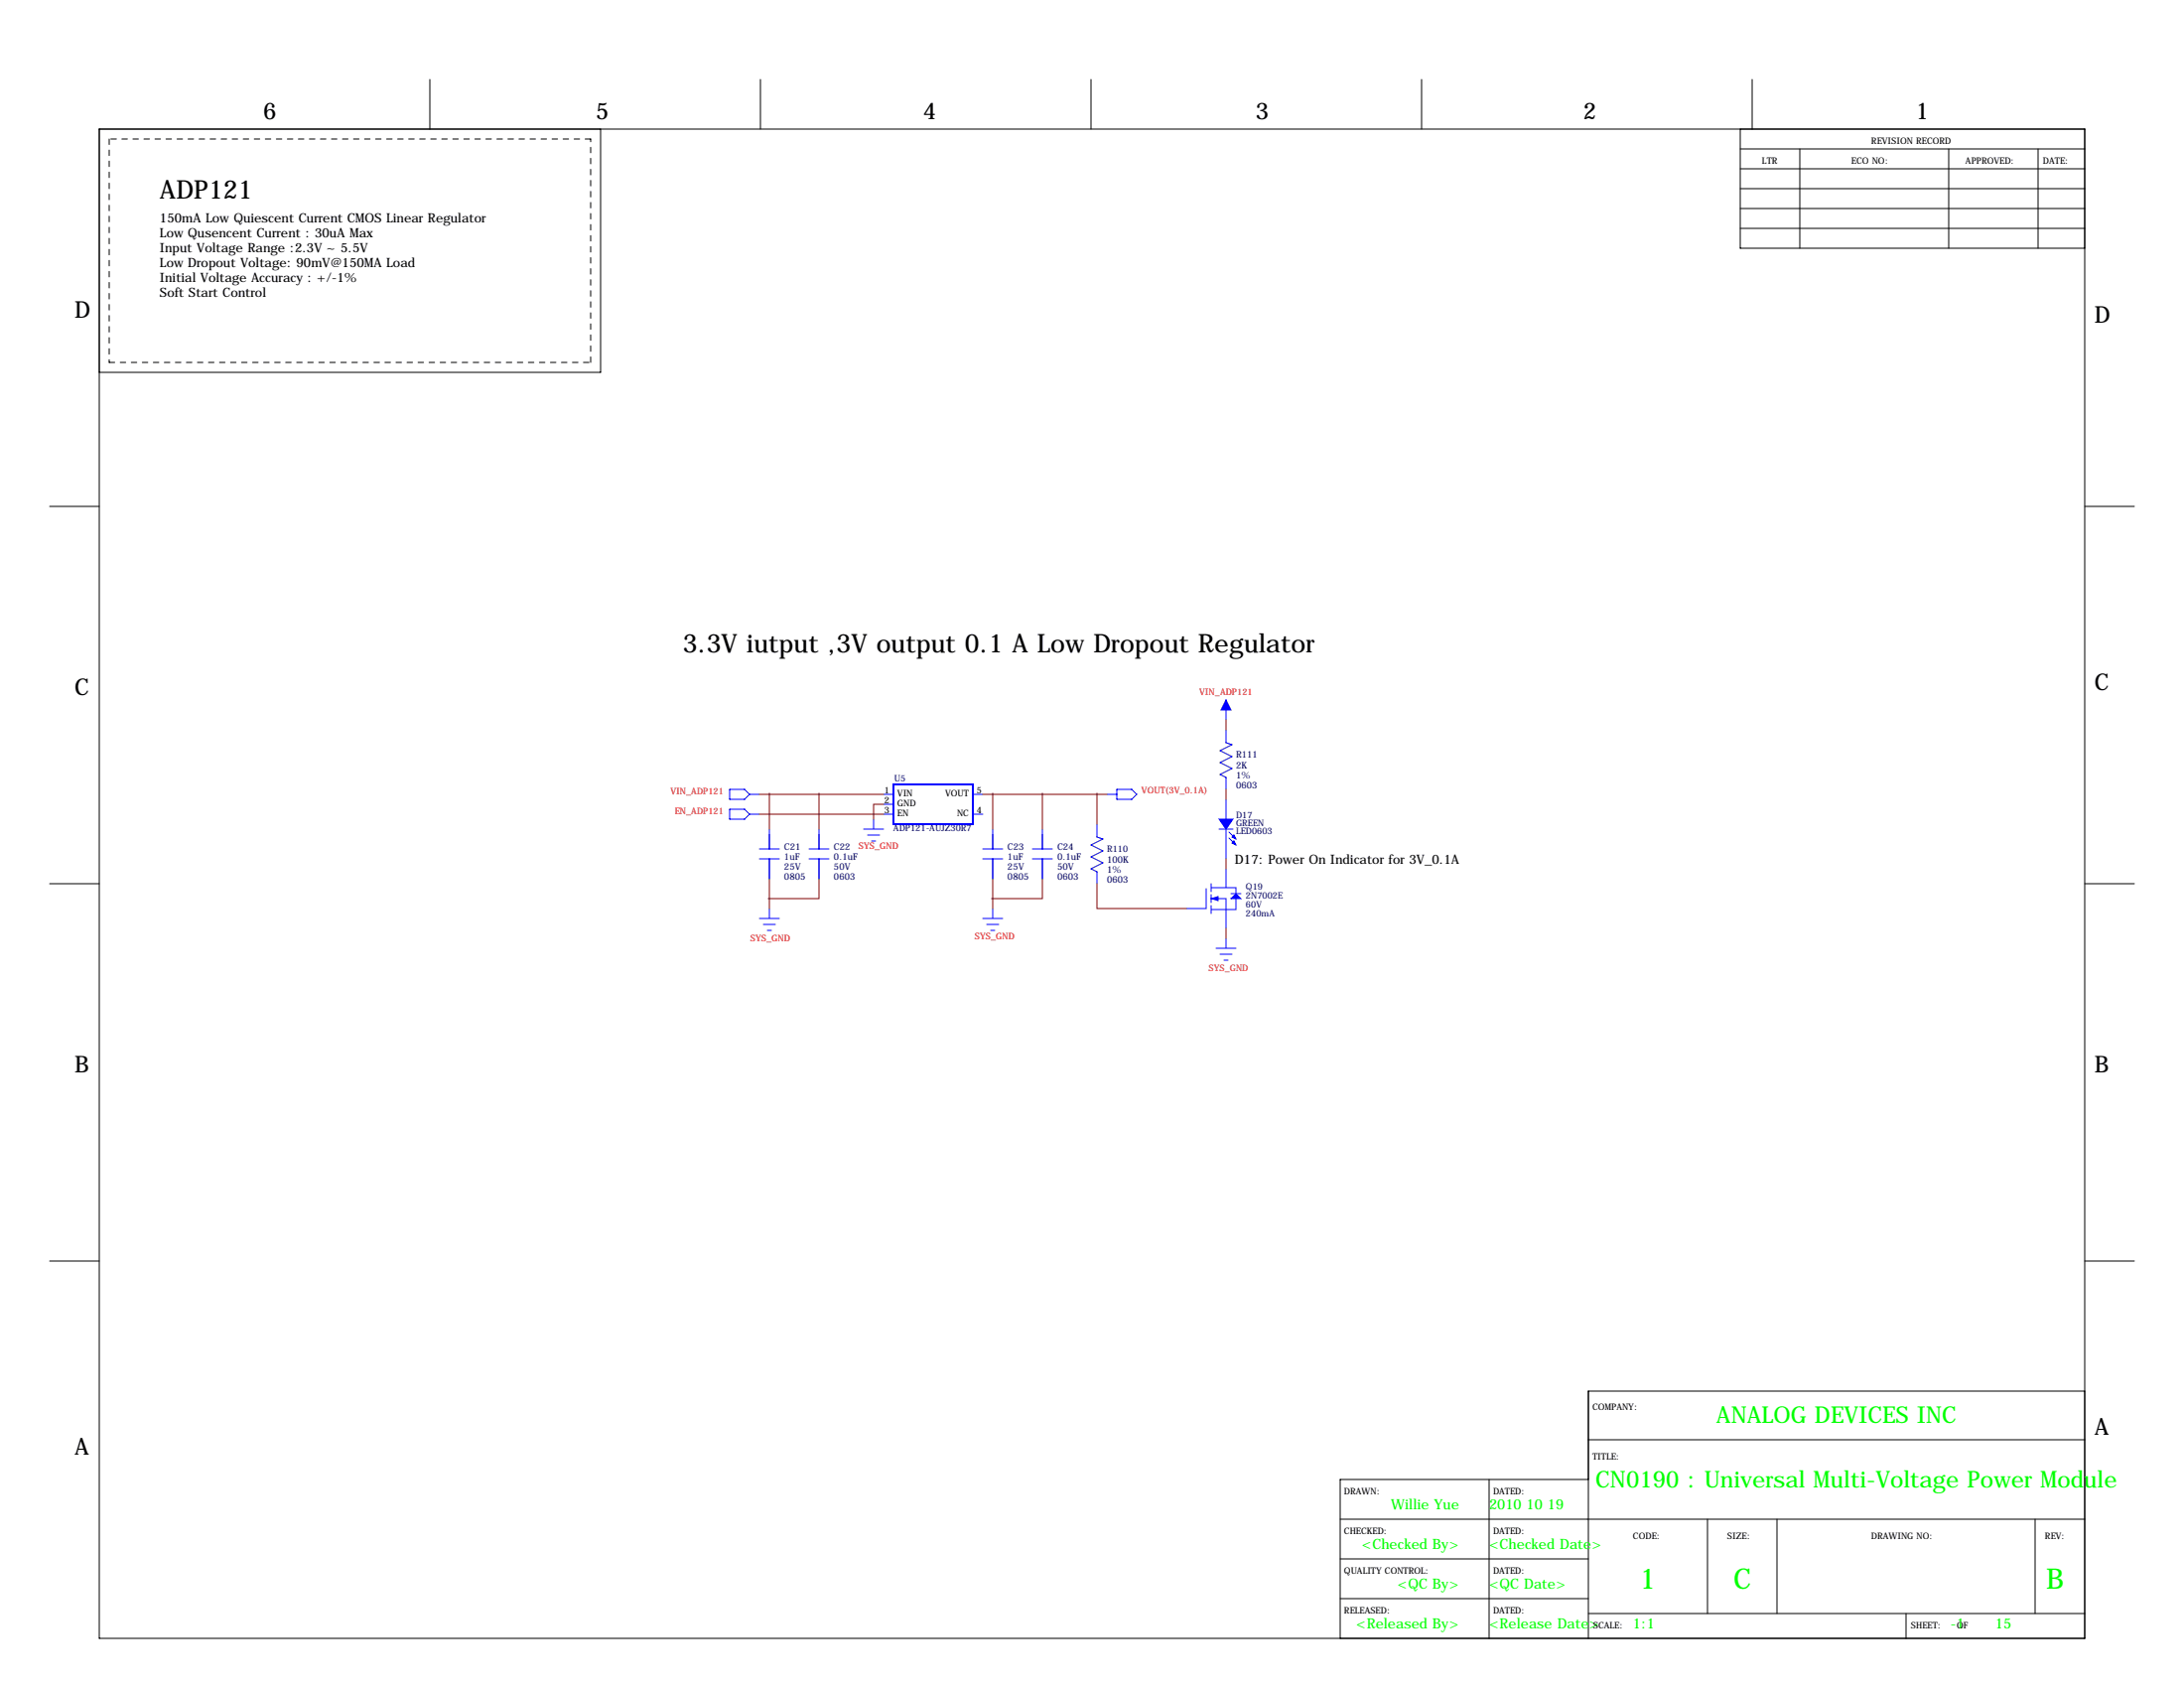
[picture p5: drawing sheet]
<svg xmlns="http://www.w3.org/2000/svg" width="559mm" height="432mm" viewBox="0 0 559 432" stroke-linecap="round" stroke-linejoin="round" font-family="sans-serif">
<g fill="none" stroke="#000" stroke-width=".25">
<path d="M25.4 33h508v386.1h-508zM110 20.3v12.7M153.7 33v62.2h-128.3M194.6 20.3v12.7M279.1 20.3v12.7M363.7 20.3v12.7M445.3 38.1h88.1M445.3 33v30.5h88.1M448.3 20.3v12.7M460.5 38.1v25.4M498.6 38.1v25.4M521.5 38.1v25.4"/>
<path d="M445.3 48.3h88.1M445.3 43.2h88.1M445.3 53.3h88.1M445.3 58.4h88.1M12.7 129.5h12.7M533.4 129.5h12.7M12.7 226.1h12.7M533.4 226.1h12.7M12.7 322.6h12.7M533.4 322.6h12.7M533.4 355.9h-127v63.2M381 378.5v40.6"/>
<path d="M406.4 368.3h127M406.4 378.5h-63.5v40.6M342.9 388.6h190.5M342.9 398.8h63.5M436.9 388.6v24.1M454.7 388.6v24.1M520.7 388.6v24.1M342.9 408.9h63.5M406.4 412.7h127M487.7 412.7v6.4"/>
</g>
<path d="M27.9 35.6v57.1M151.1 35.6h-123.2M27.9 92.7h123.2M151.1 92.7v-57.1" fill="none" stroke="#000" stroke-width=".25" stroke-dasharray="1.4 1.4"/>
<path d="M228.6 200.7h20.3v10.1h-20.3z" fill="none" stroke="#00f" stroke-width=".51"/>
<g fill="none" stroke="#00f" stroke-width=".25">
<path d="M313.7 179.1v5M313.7 186.7v3.3l1.5 .5-3 1.5 3 1.5-3 1.6 3 1.5-3 1.5 1.5 .8v3M186.7 201.9h3.8l1.3 1.3-1.3 1.3h-3.8zM186.7 207h3.8l1.3 1.3-1.3 1.2h-3.8zM191.8 208.3h2.5M191.8 203.2h2.5M194.3 217.2h5.1M194.3 219.7h5.1M196.8 212.1v5.1M196.8 219.7v5.1M207 217.2h5.1M207 219.7h5.1"/>
<path d="M209.5 212.1v5.1M209.5 219.7v5.1M221 212.1h5.1M222 213.6h3M223 215.1h1M223.5 209.5v2.6M226.1 208.3h2.5M226.1 205.7h2.5M226.1 203.2h2.5M248.9 208.3h2.6M248.9 203.2h2.6M251.5 217.2h5"/>
<path d="M251.5 219.7h5M254 212.1v5.1M254 219.7v5.1M264.2 217.2h5M264.2 219.7h5M266.7 212.1v5.1M266.7 219.7v5.1M280.7 210.8v3.3l1.5 .5-3.1 1.6 3.1 1.5-3.1 1.5 3.1 1.5-3.1 1.5 1.6 .8v3.1M283.2 203.2h2.6M285.8 201.9h3.8l1.2 1.3-1.2 1.3h-3.8zM311.9 212.1h3.6M313.7 204.5v5"/>
<path d="M313.7 212.1v7.6M314.5 212.9l1.5 1.5M314.5 214.4l1.5 1.5M194.3 234.9h5.1M195.3 236.5h3.1M196.3 238h1.1M196.8 232.4v2.5M251.5 234.9h5M252.5 236.5h3M253.5 238h1M254 232.4v2.5M308.6 227.3v5.1h-5.1"/>
<path d="M309.9 226.1v2M309.9 228.9v2M309.9 231.6v2.1M309.9 227.1h6.3v1.5M311.1 229.9h2.6v7.6M313.7 222.2v4.9M315 228.6h2.5M316.2 229.9v2.8h-6.3M311.1 242.6h5.1M312.2 244.1h3M313.2 245.6h1M313.7 240v2.6"/>
</g>
<g fill="#00f" stroke="#00f" stroke-width=".25">
<path d="M315 229.9l1.2-1.3 1.3 1.3z"/>
<path d="M309.9 229.9l1.8-.5v1z"/>
<path d="M311.9 209.5h3.6l-1.8 2.6z"/>
<path d="M315.7 215.1l.5 1.1-1-.6z"/>
<path d="M315.7 213.6l.5 1-1-.5z"/>
<path d="M313.7 179.1l1.3 2.5h-2.6z"/>
</g>
<g fill="none" stroke="#800000" stroke-width=".25">
<path d="M313.7 184.1v2.6M194.3 203.2h31.8M194.3 208.3h31.8M196.8 203.2v8.9M209.5 203.2v8.9M226.1 205.7h-2.6v3.8M251.5 203.2h31.7M254 203.2v8.9M266.7 203.2v8.9M280.7 203.2v7.6M313.7 201.9v2.6M313.7 219.7v2.5"/>
<path d="M196.8 224.8v7.6M209.5 224.8v5.1h-12.7M254 224.8v7.6M266.7 224.8v5.1h-12.7M280.7 226.1v6.3h22.8M313.7 237.5v2.5"/>
</g>
<path d="M196.8 203.2a.05 .05 0 0 0 .1 0 .05 .05 0 0 0-.1 0zM209.5 203.2a.05 .05 0 0 0 .1 0 .05 .05 0 0 0-.1 0zM196.8 229.9a.05 .05 0 0 0 .1 0 .05 .05 0 0 0-.1 0zM280.6 203.2a.05 .05 0 0 0 .1 0 .05 .05 0 0 0-.1 0z" fill="#800000" stroke="#800000" stroke-width=".63"/>
<g font-size="7.3" fill="#0f0">
<text x="419.6" y="406.4">1</text>
<text x="443.5" y="406.4">C</text>
<text x="523.5" y="406.4">B</text>
</g>
<g font-size="6.6">
<text x="40.9" y="50.8">ADP121</text>
<text x="174.8" y="166.9">3.3V iutput ,3V output 0.1 A Low Dropout Regulator</text>
</g>
<g font-size="5.9">
<text x="67.3" y="30.5">6</text>
<text x="152.4" y="30.5">5</text>
<text x="236.2" y="30.5">4</text>
<text x="321.3" y="30.5">3</text>
<text x="405.1" y="30.5">2</text>
<text x="490.2" y="30.5">1</text>
<text x="19" y="81.3">D</text>
<text x="535.9" y="82.6">D</text>
<text x="19" y="177.8">C</text>
<text x="535.9" y="176.5">C</text>
<text x="19" y="274.3">B</text>
<text x="535.9" y="274.3">B</text>
<text x="535.9" y="367">A</text>
<text x="19" y="372.1">A</text>
</g>
<g font-size="5.9" fill="#0f0">
<text x="439.2" y="364">ANALOG DEVICES INC</text>
<text x="408.3" y="380.5">CN0190 : Universal Multi-Voltage Power Module</text>
</g>
<g font-size="3.6" fill="#0f0">
<text x="355.9" y="386.1">Willie Yue</text>
<text x="381" y="386.1">2010 10 19</text>
<text x="348.4" y="396.2">&lt;Checked By&gt;</text>
<text x="381" y="396.2">&lt;Checked Date&gt;</text>
<text x="357.6" y="406.4">&lt;QC By&gt;</text>
<text x="381" y="406.4">&lt;QC Date&gt;</text>
<text x="347" y="416.6">&lt;Released By&gt;</text>
<text x="381" y="416.6">&lt;Release Date&gt;</text>
<text x="417.8" y="416.6">1:1</text>
<text x="499.1" y="416.6">-1</text>
<text x="510.5" y="416.6">15</text>
</g>
<g font-size="3.3">
<text x="40.9" y="56.9">150mA Low Quiescent Current CMOS Linear Regulator</text>
<text x="40.9" y="64.5">Input Voltage Range :2.3V ~ 5.5V</text>
<text x="40.9" y="60.7">Low Qusencent Current : 30uA Max</text>
<text x="40.9" y="68.3">Low Dropout Voltage: 90mV@150MA Load</text>
<text x="40.9" y="72.1">Initial Voltage Accuracy : +/-1%</text>
<text x="40.9" y="75.9">Soft Start Control</text>
<text x="316" y="221">D17: Power On Indicator for 3V_0.1A</text>
</g>
<g font-size="2.4" fill="#000080">
<text x="316.2" y="193.8">R111</text>
<text x="316.2" y="196.5">2K</text>
<text x="316.2" y="199">1%</text>
<text x="316.2" y="201.6">0603</text>
<text x="200.7" y="217.4">C21</text>
<text x="200.7" y="219.8">1uF</text>
<text x="213.4" y="217.4">C22</text>
<text x="213.4" y="219.8">0.1uF</text>
<text x="257.8" y="217.4">C23</text>
<text x="257.8" y="219.8">1uF</text>
<text x="270.5" y="217.4">C24</text>
<text x="270.5" y="219.8">0.1uF</text>
<text x="283.2" y="220.6">100K</text>
<text x="200.7" y="222.4">25V</text>
<text x="200.7" y="224.9">0805</text>
<text x="213.4" y="222.4">50V</text>
<text x="213.4" y="224.9">0603</text>
<text x="257.8" y="222.4">25V</text>
<text x="257.8" y="224.9">0805</text>
<text x="270.5" y="222.4">50V</text>
<text x="270.5" y="224.9">0603</text>
<text x="283.2" y="223.1">1%</text>
<text x="283.2" y="225.7">0603</text>
</g>
<g font-size="2.3">
<text x="450.8" y="41.9">LTR</text>
<text x="473.7" y="41.9">ECO NO:</text>
<text x="478.8" y="36.8">REVISION RECORD</text>
<text x="502.9" y="41.9">APPROVED:</text>
<text x="522.7" y="41.9">DATE:</text>
<text x="226.3" y="202.9">1</text>
<text x="229.6" y="203.8">VIN</text>
<text x="241.8" y="203.8">VOUT</text>
<text x="249.9" y="202.9">5</text>
<text x="226.3" y="205.5">2</text>
<text x="226.3" y="208">3</text>
<text x="229.6" y="206.3">GND</text>
<text x="229.6" y="208.8">EN</text>
<text x="244.9" y="208.8">NC</text>
<text x="249.9" y="208">4</text>
<text x="407.4" y="360.7">COMPANY:</text>
<text x="407.4" y="373.4">TITLE:</text>
<text x="343.9" y="382.3">DRAWN:</text>
<text x="382" y="382.3">DATED:</text>
<text x="343.9" y="392.4">CHECKED:</text>
<text x="382" y="392.4">DATED:</text>
<text x="417.8" y="393.7">CODE:</text>
<text x="442" y="393.7">SIZE:</text>
<text x="478.8" y="393.7">DRAWING NO:</text>
<text x="523.2" y="393.7">REV:</text>
<text x="343.9" y="402.6">QUALITY CONTROL:</text>
<text x="382" y="402.6">DATED:</text>
<text x="343.9" y="412.7">RELEASED:</text>
<text x="382" y="412.7">DATED:</text>
<text x="407.7" y="416.6">SCALE:</text>
<text x="488.9" y="416.6">SHEET:</text>
<text x="500.7" y="416.6">OF</text>
</g>
<g font-size="2.3" fill="#f00">
<text x="306.9" y="177.8">VIN_ADP121</text>
<text x="171.6" y="203.2">VIN_ADP121</text>
<text x="292.1" y="202.9">VOUT(3V_0.1A)</text>
<text x="172.6" y="208.3">EN_ADP121</text>
<text x="219.7" y="217.2">SYS_GND</text>
<text x="192" y="240.8">SYS_GND</text>
<text x="249.4" y="240.3">SYS_GND</text>
<text x="309.3" y="248.3">SYS_GND</text>
</g>
<g font-size="2.3" fill="#000080">
<text x="228.9" y="199.9">U5</text>
<text x="316.2" y="209.3">D17</text>
<text x="228.6" y="212.6">ADP121-AUJZ30R7</text>
<text x="316.2" y="211.3">GREEN</text>
<text x="316.2" y="213.4">LED0603</text>
<text x="283.2" y="217.9">R110</text>
<text x="318.8" y="227.6">Q19</text>
<text x="318.8" y="229.9">2N7002E</text>
<text x="318.8" y="232.2">60V</text>
<text x="318.8" y="234.4">240mA</text>
</g>
</svg>
